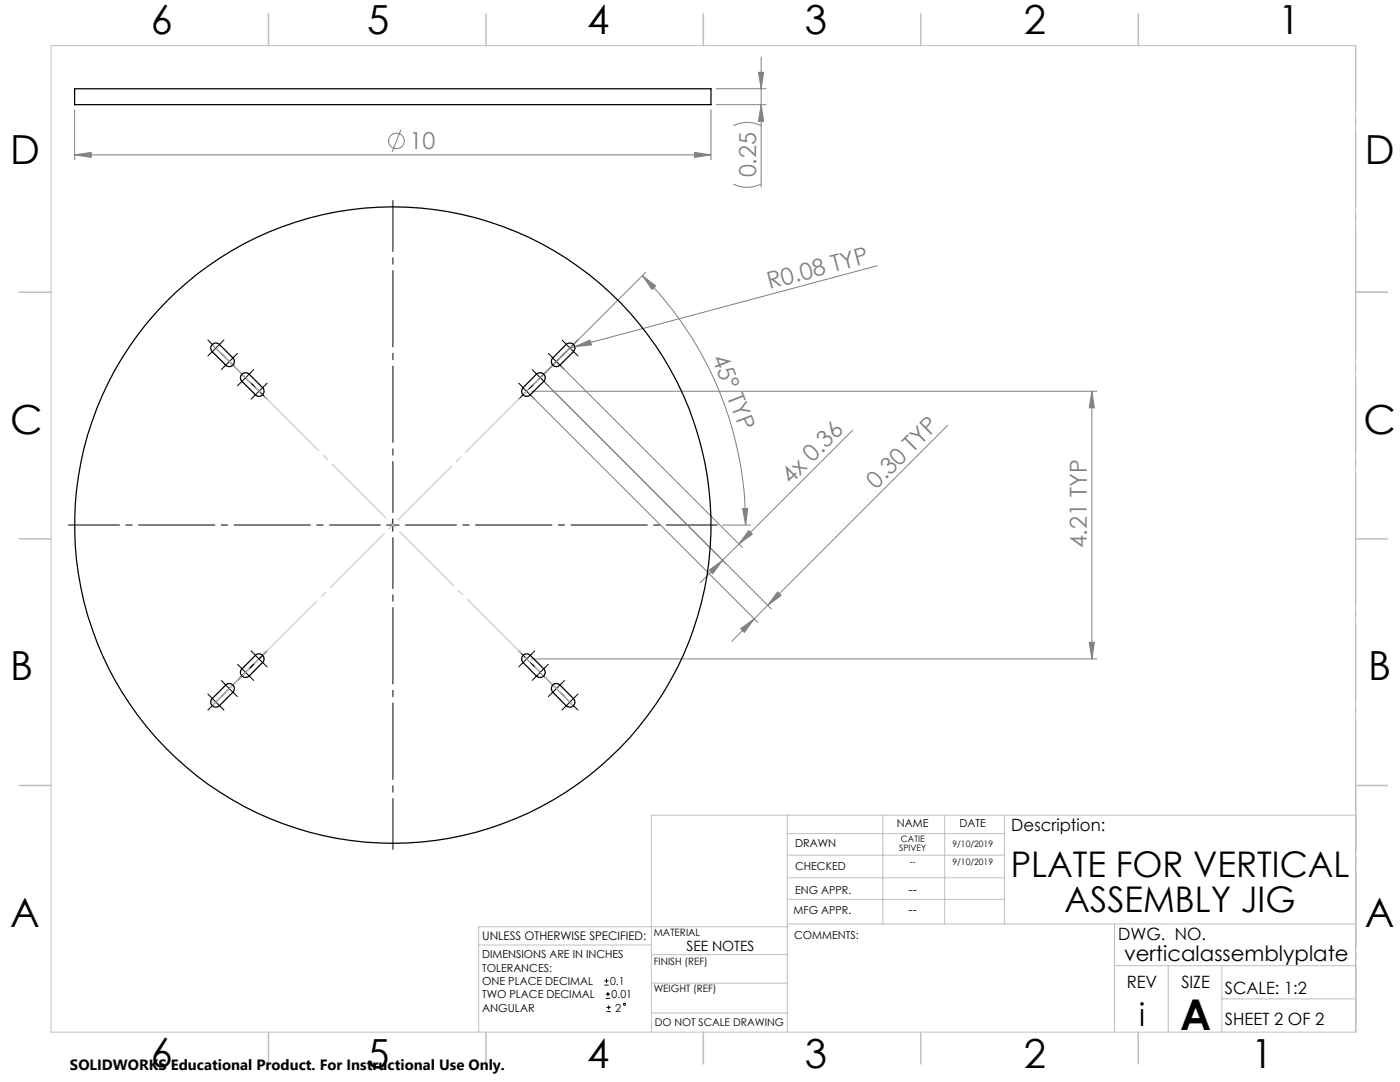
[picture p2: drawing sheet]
<svg xmlns="http://www.w3.org/2000/svg" width="279mm" height="216mm" viewBox="0 0 279 216" stroke-linecap="round" stroke-linejoin="round" font-family="sans-serif">
<g fill="none" stroke="#808080" stroke-width=".2">
<path d="M142.9 17.7h10M151.4 14.4h1l-.5 3.3zM151.9 11.4v26M14.9 30.9l3.3-.5v1zM14.9 21.9v10M14.9 30.9h127M80 25.9l-1.8 4.4M138.6 30.4l3.3 .5-3.3 .5zM141.9 21.9v10M142.9 20.9h10M146.3 36.7a6.4 6.4 0 0 0 5.6 0M146.3 25.1a6.1 6.1 0 0 1 5.6 0"/>
<path d="M151.9 20.9l.5 3.3h-1zM128.2 55l2.6 2-.7 .7zM128.2 55a70.5 70.5 0 0 1 20.6 49.8M128.9 54.3l-21.5 21.5M175.1 53l-60.4 16.2M105.8 78.8l45.4 45.4M106.1 78.1h112.8M108.5 76.1l45.4 45.4M111.7 72.8l36.5 36.5M114.7 69.2l3.1-1.4 .2 1zM114.7 69.2l-1 .3M217.9 78.1v53.4"/>
<path d="M217.9 78.1l.5 3.3h-1zM170.2 85.8l-30.5 30.5M189.1 84.9l-43.1 43.1M141.5 113.8l2.7-2-2 2.7zM144.1 104.8h5.7M148.2 101.5h1l-.4 3.3zM149.4 105.9l.7 .7-2.6 1.9zM155.2 118.1l.7 .7-2.7 2zM106.1 131.5h112.8M147.8 125.4l2.7-1.9-1.9 2.7zM217.4 128.2h1l-.5 3.3z"/>
<circle cx="79.1" cy="28.1" r="1.56"/>
</g>
<g fill="none" stroke="#000" stroke-width=".2">
<path d="M42.2 68.6l1.8 1.7M44 68.6l-1.8 1.7M48.1 74.5l1.8 1.8M49.9 74.5l-1.8 1.8M104.2 77.2l1.8 1.8M106 77.2l-1.8 1.8M110.1 71.3l1.8 1.7M111.9 71.3l-1.8 1.7M77.2 104.8h2.5M78.4 103.5v2.5M44.9 136.5l1.7 1.8M46.6 136.5l-1.7 1.8"/>
<path d="M50.8 130.6l1.8 1.8M52.6 130.6l-1.8 1.8M106.9 133.3l.9 .9M107.8 134.2l-.9 .9M107.8 134.2l.9 .9M108.7 133.3l-.9 .9M112.9 139.2l.8 .9M114.6 139.2l-.9 .9M113.7 140.1l-.8 .9M113.7 140.1l.9 .9M120.6 196.6h.9M120.6 195.7h.9"/>
<path d="M120.9 199.2h.8M120.9 198.4h.8M121 195.3v.8M121.3 197.9v.9M121 201.9h.9M121 201h.9M121.5 200.6v.8"/>
<circle cx="124.6" cy="200.4" r=".21"/>
</g>
<path d="M47.6 135.6l5.5-5.5" fill="none" stroke="#000" stroke-width=".2" stroke-dasharray="15.2 1.3 1.3 1.3" stroke-dashoffset="13.2"/>
<path d="M75.9 104.8h-62.2M78.4 102.3v-62.3M78.4 107.3v62.2M80.9 104.8h62.3" fill="none" stroke="#000" stroke-width=".2" stroke-dasharray="15.2 1.3 1.3 1.3" stroke-dashoffset="5.1"/>
<g fill="none" stroke="#000" stroke-width=".2" stroke-dasharray="15.2 1.3 1.3 1.3">
<path d="M42.2 68.5l-.7-.7M42.2 70.3l-.7 .7M44 70.3l.7 .7M44 68.5l.7-.7M44.9 71.2l-.7-.7M44.9 73l-.7 .7M45.8 72.1l.9 .9M45.8 72.1l.9-.9M45.8 72.1l-.9-.9M45.8 72.1l-.9 .9M46.7 73l.7 .7M46.7 71.2l.7-.7"/>
<path d="M48.1 74.5l-.7-.7M48.1 76.2l-.7 .8M49.9 76.2l.7 .8M49.9 74.5l.7-.7M50.8 77.2l-.7-.7M50.8 78.9l-.7 .8M51.7 78.1l.9 .8M51.7 78.1l.9-.9M51.7 78.1l-.9-.9M51.7 78.1l-.9 .8M52.6 78.9l.7 .8M52.6 77.2l.7-.7"/>
<path d="M104.2 77.2l-.7-.7M104.2 78.9l-.7 .8M106 77.2l.7-.7M106 78.9l.7 .8M106.9 74.5l-.7-.7M106.9 76.2l-.7 .8M107.8 75.4l.9-.9M107.8 75.4l-.9-.9M107.8 75.4l-.9 .8M107.8 75.4l.9 .8M108.7 74.5l.7-.7M108.7 76.2l.7 .8"/>
<path d="M110.2 71.2l-.8-.7M110.2 73l-.8 .7M111.9 71.2l.8-.7M111.9 73l.8 .7M112.9 68.5l-.8-.7M112.9 70.3l-.8 .7M113.7 69.4l.9-.9M113.7 69.4l-.8-.9M113.7 69.4l-.8 .9M113.7 69.4l.9 .9M114.6 68.5l.7-.7M114.6 70.3l.7 .7"/>
<path d="M42.2 139.2l-.7-.7M44 139.2l.7-.7M44.9 138.3l-.7 .7M44.9 136.5l-.7-.7M46.7 138.3l.7 .7M46.7 136.5l.7-.7M48.1 135l-.7 .8M48.1 133.3l-.7-.7M49 134.2l-.9 .8M49 134.2l.9 .8M49 134.2l.9-.9M49 134.2l-.9-.9"/>
<path d="M49.9 135l.7 .8M49.9 133.3l.7-.7M50.8 132.3l-.7 .8M50.8 130.6l-.7-.7M52.6 132.3l.7 .8M52.6 130.6l.7-.7M104.2 130.6l-.7-.7M104.2 132.3l-.7 .8M105.1 131.5l-.9-.9M105.1 131.5l-.9 .8M105.1 131.5l.9 .8M105.1 131.5l.9-.9"/>
<path d="M106 132.3l.7 .8M106 130.6l.7-.7M106.9 133.3l-.7-.7M106.9 135l-.7 .8M108.7 135l.7 .8M108.7 133.3l.7-.7M110.2 136.5l-.8-.7M110.2 138.3l-.8 .7M111 137.4l-.8-.9M111 137.4l-.8 .9M111 137.4l.9 .9M111 137.4l.9-.9"/>
<path d="M111.9 138.3l.8 .7M111.9 136.5l.8-.7M112.9 139.2l-.8-.7M114.6 139.2l.7-.7M42.2 141l-.7 .7M43.1 140.1l-.9 .9M43.1 140.1l.9 .9M43.1 140.1l.9-.9M43.1 140.1l-.9-.9M44 141l.7 .7M112.9 141l-.8 .7M114.6 141l.7 .7"/>
</g>
<path d="M270.6 9.1v49.2M270.6 58.3v49.2M270.6 107.5v49.2M270.6 156.7v49.2" fill="none" stroke="#c0c0c0" stroke-width=".2" stroke-dasharray="15.2 1.3 1.3 1.3" stroke-dashoffset="2.1"/>
<path d="M42.4 140.8l71.3-71.4" fill="none" stroke="#c0c0c0" stroke-width=".2" stroke-dasharray="15.2 1.3 1.3 1.3" stroke-dashoffset="4.8"/>
<path d="M42.4 68.7l72.1 72.1" fill="none" stroke="#c0c0c0" stroke-width=".2" stroke-dasharray="15.2 1.3 1.3 1.3" stroke-dashoffset="4.3"/>
<g fill="none" stroke="#c0c0c0" stroke-width=".2">
<path d="M10.2 9.1h260.3v196.9h-260.3zM270.5 58.3h6.4M270.5 156.7h6.4M157.1 162.7v43.3M157.1 175.2h43.3M157.1 170.6h43.3M157.1 166.3h43.3M157.1 179.5h43.3M176.2 162.7v21.7M188.5 162.7v21.7M200.4 162.7v21.7M270.6 162.7h-140.6v43.3"/>
<path d="M95.5 188.6h34.5M130 196.2h27.1M130 190.5h27.3M157.1 184.4h113.4M157.2 184.9h-61.7v21.1M222.4 184.4v21.6M222.4 192.7h48.1M233.2 192.7v13.3M243.8 199.3h26.7M243.8 192.7v13.3M130 202.1h27.1"/>
</g>
<g fill="none" stroke="#c0c0c0" stroke-width=".3">
<path d="M53.6 2.8v6.3M97 2.8v6.3M140.4 2.8v6.3M183.8 2.8v6.3M227.2 2.8v6.3M3.8 58.3h6.4M270.5 58.3h6.4M3.8 107.5h6.4M270.5 107.5h6.4M3.8 156.7h6.4M270.5 156.7h6.4M53.6 206v6.3"/>
<path d="M97 206v6.3M140.4 206v6.3M183.8 206v6.3M227.2 206v6.3"/>
</g>
<g fill="#808080">
<path d="M114.7 69.2l3.1-1.4 .2 1z"/>
<path d="M148.2 101.5h1l-.4 3.3zM128.2 55l2.6 2-.7 .7z"/>
<path d="M138.6 30.4l3.3 .5-3.3 .5zM14.9 30.9l3.3-.5v1z"/>
<path d="M141.5 113.8l2.7-2-2 2.7zM149.4 105.9l.7 .7-2.6 1.9z"/>
<path d="M147.8 125.4l2.7-1.9-1.9 2.7zM155.2 118.1l.7 .7-2.7 2z"/>
<path d="M217.9 78.1l.5 3.3h-1zM217.4 128.2h1l-.5 3.3z"/>
<path d="M151.4 14.4h1l-.5 3.3zM151.9 20.9l.5 3.3h-1z"/>
</g>
<g fill="none" stroke="#000" stroke-width=".25">
<path d="M14.9 17.7h127v3.2h-127zM42.4 68.7a1.02 1.02 0 0 1 1.4 0l2.7 2.7a1.01 1.01 0 0 1 0 1.5 1.01 1.01 0 0 1-1.5-.1l-2.6-2.6a.98 .98 0 0 1 0-1.5zM48.3 74.6a1.02 1.02 0 0 1 1.4 0l2.7 2.8a1.01 1.01 0 0 1 0 1.4 1.01 1.01 0 0 1-1.4 0l-2.7-2.7a.98 .98 0 0 1 0-1.5zM107.1 74.6a1.02 1.02 0 0 1 1.4 0 1.02 1.02 0 0 1 0 1.5l-2.7 2.7a1.01 1.01 0 0 1-1.4 0 1.01 1.01 0 0 1 0-1.4zM113 68.7a1.02 1.02 0 0 1 1.4 0 1.02 1.02 0 0 1 0 1.5l-2.6 2.6a1.01 1.01 0 0 1-1.5 .1 1.01 1.01 0 0 1 0-1.5zM42.4 139.4l2.6-2.7a1.01 1.01 0 0 1 1.5 0 1.01 1.01 0 0 1 0 1.4l-2.7 2.7a1.01 1.01 0 0 1-1.4 0 1.01 1.01 0 0 1 0-1.4zM51 130.8a1.01 1.01 0 0 1 1.4 0 1.01 1.01 0 0 1 0 1.4l-2.7 2.7a1.01 1.01 0 0 1-1.4 0 1.01 1.01 0 0 1 0-1.4zM104.4 130.8a.98 .98 0 0 1 1.4 0l2.7 2.7a1.02 1.02 0 0 1 0 1.4 1.02 1.02 0 0 1-1.4 0l-2.7-2.7a1.02 1.02 0 0 1 0-1.4zM110.3 136.7a.98 .98 0 0 1 1.5 0l2.6 2.7a1.02 1.02 0 0 1 0 1.4 1.02 1.02 0 0 1-1.4 0l-2.7-2.7a1.02 1.02 0 0 1 0-1.4z"/>
<circle cx="78.4" cy="104.8" r="63.5"/>
</g>
<text font-size="8.5" x="235.5" y="205.4">A</text>
<g font-size="8">
<text x="30.1" y="6.8">6</text>
<text x="73.3" y="6.9">5</text>
<text x="117.2" y="6.9">4</text>
<text x="160.6" y="6.9">3</text>
<text x="204.3" y="6.9">2</text>
<text x="255.1" y="6.9">1</text>
<text x="2.1" y="32.7">D</text>
<text x="272.4" y="32.7">D</text>
<text x="2.1" y="86.6">C</text>
<text x="272.1" y="86.6">C</text>
<text x="2.1" y="135.6">B</text>
<text x="273.1" y="135.6">B</text>
<text x="2.1" y="185.1">A</text>
<text x="272.4" y="185.1">A</text>
<text x="30.1" y="212.9">6</text>
<text x="73.3" y="213">5</text>
<text x="117.2" y="213">4</text>
<text x="160.6" y="213">3</text>
<text x="204.3" y="213">2</text>
<text x="249.7" y="213">1</text>
</g>
<g font-size="7.1">
<text x="201.7" y="174.9">PLATE FOR VERTICAL</text>
<text x="212.5" y="182">ASSEMBLY JIG</text>
</g>
<text font-size="6.3" x="227.3" y="204.6">i</text>
<g font-size="4.7" fill="#808080">
<text x="81.7" y="29.8">10</text>
<text x="150.9" y="35.4" transform="rotate(-90 150.9 35.4)">0.25</text>
<text x="153.6" y="57.7" transform="rotate(-15 153.6 57.7)">R0.08 TYP</text>
<text x="142" y="71.4" transform="rotate(69 142 71.4)">45° TYP</text>
<text x="157.8" y="96.7" transform="rotate(-45 157.8 96.7)">4x 0.36</text>
<text x="174.9" y="97.7" transform="rotate(-45 174.9 97.7)">0.30 TYP</text>
<text x="216.9" y="109.4" transform="rotate(-90 216.9 109.4)">4.21 TYP</text>
</g>
<text font-size="4.2" x="224.3" y="191.7">verticalassemblyplate</text>
<g font-size="3.4">
<text x="201.8" y="165.9">Description:</text>
<text x="223.2" y="187.6">DWG. NO.</text>
<text x="224.9" y="197.2">REV</text>
<text x="235.8" y="197.2">SIZE</text>
<text x="244.4" y="198.4">SCALE: 1:2</text>
<text x="244.4" y="204.6">SHEET 2 OF 2</text>
</g>
<text font-size="3" x="14" y="213.5">SOLIDWORKS Educational Product. For Instructional Use Only.</text>
<text font-size="2.8" x="137" y="189.7">SEE NOTES</text>
<g font-size="2.5">
<text x="181.3" y="178.3">--</text>
<text x="181.3" y="182.3">--</text>
</g>
<text font-size="2.4" x="96.2" y="187.5">UNLESS OTHERWISE SPECIFIED:</text>
<g font-size="2.2">
<text x="179" y="165.1">NAME</text>
<text x="191.5" y="165.1">DATE</text>
<text x="158.7" y="169">DRAWN</text>
<text x="158.7" y="173.5">CHECKED</text>
<text x="158.7" y="178.3">ENG APPR.</text>
<text x="158.4" y="182.4">MFG APPR.</text>
<text x="96.2" y="191.2">DIMENSIONS ARE IN INCHES</text>
<text x="158.5" y="187.4">COMMENTS:</text>
<text x="96.2" y="193.9">TOLERANCES:</text>
<text x="96.2" y="196.5">ONE PLACE DECIMAL</text>
<text x="121.8" y="196.5">0.1</text>
<text x="96.2" y="199.2">TWO PLACE DECIMAL</text>
<text x="96.2" y="201.8">ANGULAR</text>
<text x="122.1" y="199.2">0.01</text>
<text x="122.8" y="201.8">2</text>
</g>
<text font-size="2.1" x="130.7" y="204.6">DO NOT SCALE DRAWING</text>
<g font-size="2">
<text x="130.5" y="186.8">MATERIAL</text>
<text x="130.5" y="192.5">FINISH (REF)</text>
<text x="130.5" y="198">WEIGHT (REF)</text>
</g>
<g font-size="1.8">
<text x="179.8" y="168">CATIE</text>
<text x="179.5" y="169.7">SPIVEY</text>
<text x="181.6" y="172.6">--</text>
<text x="190.1" y="172.6">9/10/2019</text>
<text x="190.1" y="169">9/10/2019</text>
</g>
</svg>
